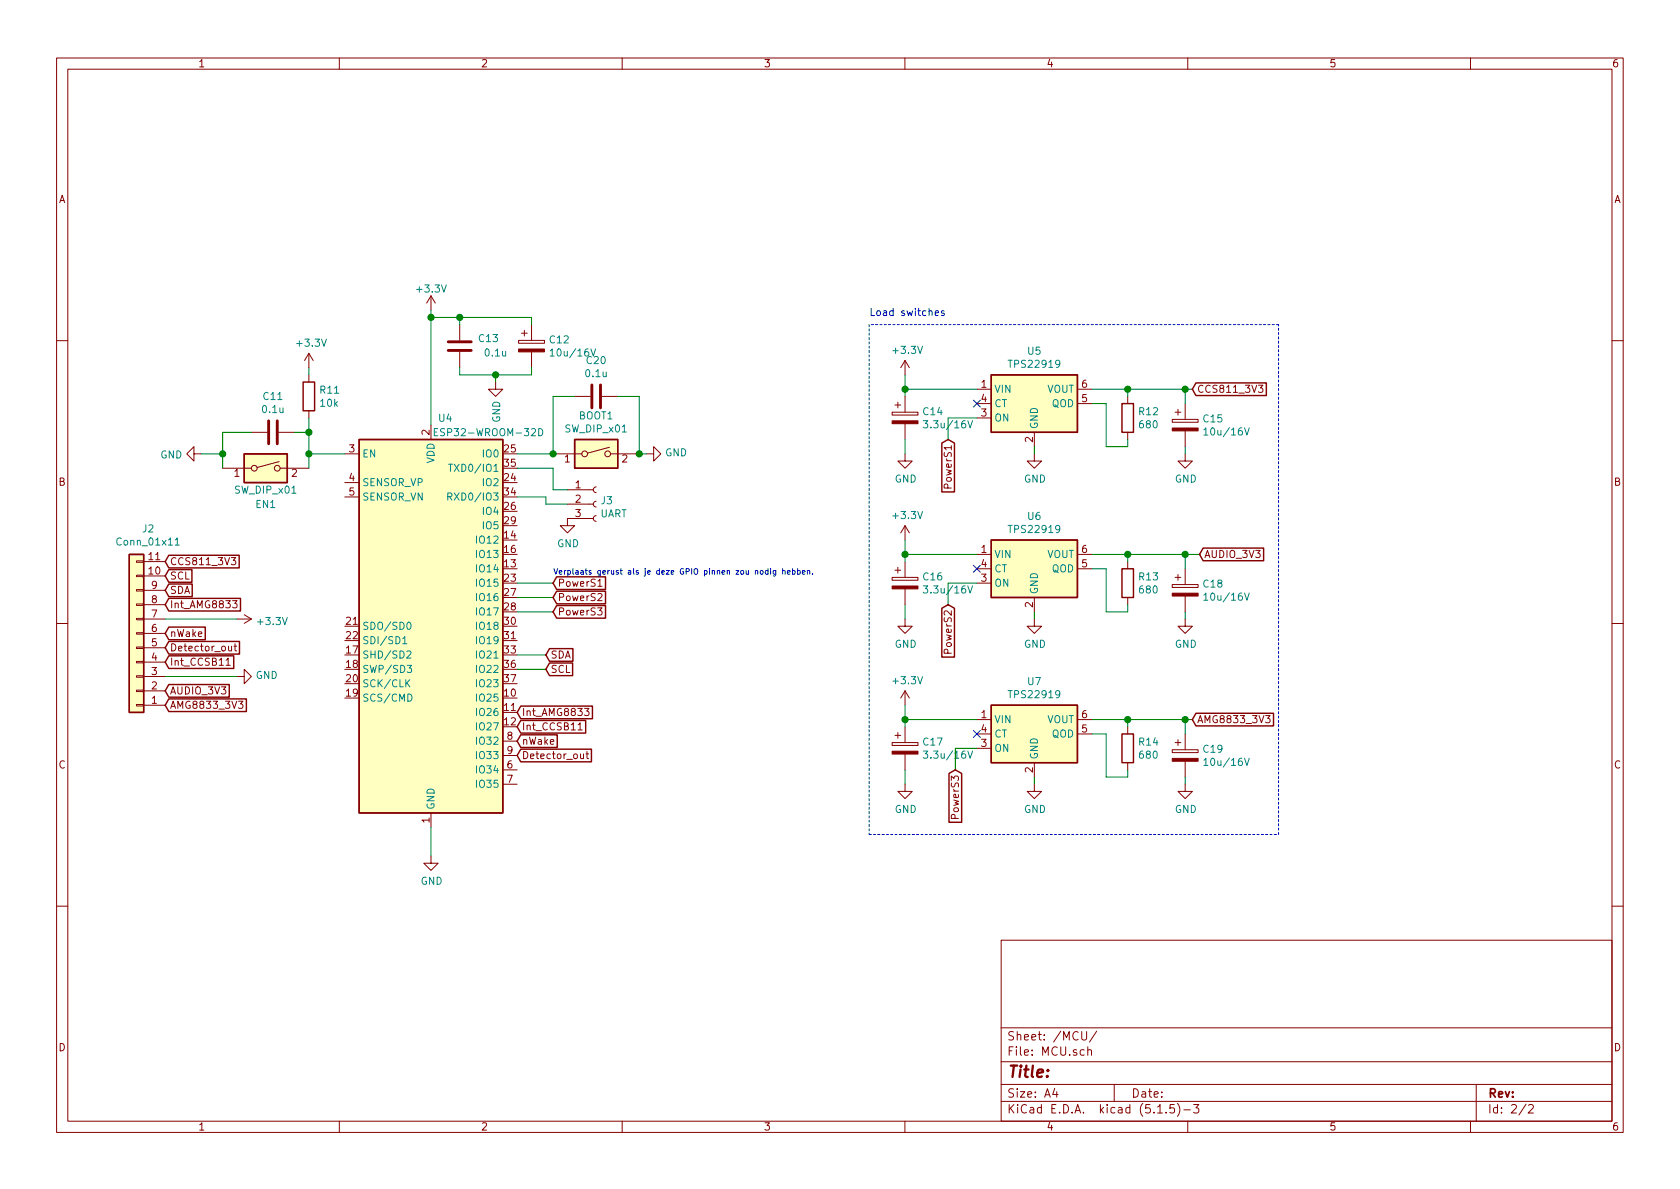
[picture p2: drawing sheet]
EESchema Schematic File Version 4
EELAYER 30 0
EELAYER END
$Descr A4 11693 8268
encoding utf-8
Sheet 2 2
Title ""
Date ""
Rev ""
Comp ""
Comment1 ""
Comment2 ""
Comment3 ""
Comment4 ""
$EndDescr
$Comp
L Power_Management:TPS22917DBV U5
U 1 1
P 7200 2800
F 0 "U5" H 7200 3167 50  0000 C CNN
F 1 "TPS22919" H 7200 3076 50  0000 C CNN
F 2 "Package_TO_SOT_SMD:SOT-363_SC-70-6" H 7200 3300 50  0001 C CNN
F 3 "http://www.ti.com/lit/ds/symlink/tps22917.pdf" H 7250 2100 50  0001 C CNN
	1    7200 2800
	1    0    0    -1  
$EndComp
$Comp
L power:GND #PWR040
U 1 1
P 7200 3150
F 0 "#PWR040" H 7200 2900 50  0001 C CNN
F 1 "GND" H 7205 2977 50  0000 C CNN
F 2 "" H 7200 3150 50  0001 C CNN
F 3 "" H 7200 3150 50  0001 C CNN
	1    7200 3150
	1    0    0    -1  
$EndComp
Wire Wire Line
	7200 3150 7200 3100
$Comp
L Device:R R12
U 1 1
P 7850 2900
F 0 "R12" H 7920 2946 50  0000 L CNN
F 1 "680" H 7920 2855 50  0000 L CNN
F 2 "Resistor_SMD:R_1206_3216Metric_Pad1.42x1.75mm_HandSolder" V 7780 2900 50  0001 C CNN
F 3 "~" H 7850 2900 50  0001 C CNN
	1    7850 2900
	1    0    0    -1  
$EndComp
Wire Wire Line
	7600 2700 7850 2700
Wire Wire Line
	7850 2700 7850 2750
Wire Wire Line
	7850 3050 7850 3100
Wire Wire Line
	7850 3100 7700 3100
Wire Wire Line
	7700 3100 7700 2800
Wire Wire Line
	7700 2800 7600 2800
$Comp
L power:+3.3V #PWR?
U 1 1
P 6300 2600
AR Path="/5E60BCC8" Ref="#PWR?"  Part="1" 
AR Path="/5E6059B5/5E60BCC8" Ref="#PWR038"  Part="1" 
F 0 "#PWR038" H 6300 2450 50  0001 C CNN
F 1 "+3.3V" H 6315 2773 50  0000 C CNN
F 2 "" H 6300 2600 50  0001 C CNN
F 3 "" H 6300 2600 50  0001 C CNN
	1    6300 2600
	1    0    0    -1  
$EndComp
Wire Wire Line
	6300 2600 6300 2700
$Comp
L Device:CP C14
U 1 1
P 6300 2900
F 0 "C14" H 6418 2946 50  0000 L CNN
F 1 "3.3u/16V" H 6418 2855 50  0000 L CNN
F 2 "Capacitor_SMD:CP_Elec_4x5.4" H 6338 2750 50  0001 C CNN
F 3 "~" H 6300 2900 50  0001 C CNN
	1    6300 2900
	1    0    0    -1  
$EndComp
$Comp
L power:GND #PWR039
U 1 1
P 6300 3150
F 0 "#PWR039" H 6300 2900 50  0001 C CNN
F 1 "GND" H 6305 2977 50  0000 C CNN
F 2 "" H 6300 3150 50  0001 C CNN
F 3 "" H 6300 3150 50  0001 C CNN
	1    6300 3150
	1    0    0    -1  
$EndComp
Wire Wire Line
	6300 3150 6300 3050
Wire Wire Line
	6300 2750 6300 2700
Connection ~ 6300 2700
$Comp
L Device:CP C15
U 1 1
P 8250 2950
F 0 "C15" H 8368 2996 50  0000 L CNN
F 1 "10u/16V" H 8368 2905 50  0000 L CNN
F 2 "Capacitor_SMD:CP_Elec_4x5.4" H 8288 2800 50  0001 C CNN
F 3 "~" H 8250 2950 50  0001 C CNN
	1    8250 2950
	1    0    0    -1  
$EndComp
$Comp
L power:GND #PWR041
U 1 1
P 8250 3150
F 0 "#PWR041" H 8250 2900 50  0001 C CNN
F 1 "GND" H 8255 2977 50  0000 C CNN
F 2 "" H 8250 3150 50  0001 C CNN
F 3 "" H 8250 3150 50  0001 C CNN
	1    8250 3150
	1    0    0    -1  
$EndComp
Wire Wire Line
	8250 3150 8250 3100
Wire Wire Line
	7850 2700 8250 2700
Wire Wire Line
	8250 2700 8250 2800
Connection ~ 7850 2700
Wire Wire Line
	6300 2700 6800 2700
NoConn ~ 6800 2800
$Comp
L RF_Module:ESP32-WROOM-32D U4
U 1 1
P 3000 4350
F 0 "U4" H 3100 5800 50  0000 C CNN
F 1 "ESP32-WROOM-32D" H 3400 5700 50  0000 C CNN
F 2 "RF_Module:ESP32-WROOM-32" H 3000 2850 50  0001 C CNN
F 3 "https://www.espressif.com/sites/default/files/documentation/esp32-wroom-32d_esp32-wroom-32u_datasheet_en.pdf" H 2700 4400 50  0001 C CNN
	1    3000 4350
	1    0    0    -1  
$EndComp
$Comp
L power:GND #PWR034
U 1 1
P 3000 5950
F 0 "#PWR034" H 3000 5700 50  0001 C CNN
F 1 "GND" H 3005 5777 50  0000 C CNN
F 2 "" H 3000 5950 50  0001 C CNN
F 3 "" H 3000 5950 50  0001 C CNN
	1    3000 5950
	1    0    0    -1  
$EndComp
$Comp
L power:+3.3V #PWR033
U 1 1
P 3000 2150
F 0 "#PWR033" H 3000 2000 50  0001 C CNN
F 1 "+3.3V" H 3000 2300 50  0000 C CNN
F 2 "" H 3000 2150 50  0001 C CNN
F 3 "" H 3000 2150 50  0001 C CNN
	1    3000 2150
	1    0    0    -1  
$EndComp
Wire Wire Line
	3000 5750 3000 5950
$Comp
L power:GND #PWR035
U 1 1
P 3450 2650
F 0 "#PWR035" H 3450 2400 50  0001 C CNN
F 1 "GND" V 3455 2522 50  0000 R CNN
F 2 "" H 3450 2650 50  0001 C CNN
F 3 "" H 3450 2650 50  0001 C CNN
	1    3450 2650
	1    0    0    -1  
$EndComp
$Comp
L Device:C C13
U 1 1
P 3200 2400
F 0 "C13" H 3400 2350 50  0000 C CNN
F 1 "0.1u" H 3450 2450 50  0000 C CNN
F 2 "Capacitor_SMD:C_1206_3216Metric_Pad1.42x1.75mm_HandSolder" H 3238 2250 50  0001 C CNN
F 3 "~" H 3200 2400 50  0001 C CNN
	1    3200 2400
	1    0    0    1   
$EndComp
$Comp
L power:+3.3V #PWR032
U 1 1
P 2150 2550
F 0 "#PWR032" H 2150 2400 50  0001 C CNN
F 1 "+3.3V" H 2165 2723 50  0000 C CNN
F 2 "" H 2150 2550 50  0001 C CNN
F 3 "" H 2150 2550 50  0001 C CNN
	1    2150 2550
	1    0    0    -1  
$EndComp
$Comp
L power:GND #PWR029
U 1 1
P 1400 3150
F 0 "#PWR029" H 1400 2900 50  0001 C CNN
F 1 "GND" V 1405 3022 50  0000 R CNN
F 2 "" H 1400 3150 50  0001 C CNN
F 3 "" H 1400 3150 50  0001 C CNN
	1    1400 3150
	0    1    1    0   
$EndComp
$Comp
L Device:C C11
U 1 1
P 1900 3000
F 0 "C11" V 1648 3000 50  0000 C CNN
F 1 "0.1u" V 1739 3000 50  0000 C CNN
F 2 "Capacitor_SMD:C_1206_3216Metric_Pad1.42x1.75mm_HandSolder" H 1938 2850 50  0001 C CNN
F 3 "~" H 1900 3000 50  0001 C CNN
	1    1900 3000
	0    1    1    0   
$EndComp
$Comp
L Device:R R11
U 1 1
P 2150 2750
F 0 "R11" H 2220 2796 50  0000 L CNN
F 1 "10k" H 2220 2705 50  0000 L CNN
F 2 "Resistor_SMD:R_1206_3216Metric_Pad1.42x1.75mm_HandSolder" V 2080 2750 50  0001 C CNN
F 3 "~" H 2150 2750 50  0001 C CNN
	1    2150 2750
	1    0    0    -1  
$EndComp
$Comp
L Switch:SW_DIP_x01 EN1
U 1 1
P 1850 3250
F 0 "EN1" H 1850 3000 50  0000 C CNN
F 1 "SW_DIP_x01" H 1850 3100 50  0000 C CNN
F 2 "Button_Switch_SMD:SW_Push_1P1T_NO_6x6mm_H9.5mm" H 1850 3250 50  0001 C CNN
F 3 "~" H 1850 3250 50  0001 C CNN
	1    1850 3250
	1    0    0    -1  
$EndComp
$Comp
L Switch:SW_DIP_x01 BOOT1
U 1 1
P 4150 3150
F 0 "BOOT1" H 4150 3417 50  0000 C CNN
F 1 "SW_DIP_x01" H 4150 3326 50  0000 C CNN
F 2 "Button_Switch_SMD:SW_Push_1P1T_NO_6x6mm_H9.5mm" H 4150 3150 50  0001 C CNN
F 3 "~" H 4150 3150 50  0001 C CNN
	1    4150 3150
	1    0    0    -1  
$EndComp
Wire Wire Line
	2400 3150 2150 3150
Wire Wire Line
	2150 3150 2150 3250
Wire Wire Line
	2150 3150 2150 3000
Connection ~ 2150 3150
Wire Wire Line
	2050 3000 2150 3000
Connection ~ 2150 3000
Wire Wire Line
	2150 3000 2150 2900
Wire Wire Line
	1750 3000 1550 3000
Wire Wire Line
	1550 3000 1550 3150
Wire Wire Line
	1550 3150 1400 3150
Connection ~ 1550 3150
Wire Wire Line
	1550 3150 1550 3250
Wire Wire Line
	2150 2600 2150 2550
$Comp
L power:GND #PWR037
U 1 1
P 4500 3150
F 0 "#PWR037" H 4500 2900 50  0001 C CNN
F 1 "GND" V 4505 3022 50  0000 R CNN
F 2 "" H 4500 3150 50  0001 C CNN
F 3 "" H 4500 3150 50  0001 C CNN
	1    4500 3150
	0    -1   -1   0   
$EndComp
Wire Wire Line
	4500 3150 4450 3150
Wire Wire Line
	3850 3150 3600 3150
$Comp
L Connector:Conn_01x03_Female J3
U 1 1
P 4150 3500
F 0 "J3" H 4178 3526 50  0000 L CNN
F 1 "UART" H 4178 3435 50  0000 L CNN
F 2 "Connector_PinHeader_2.54mm:PinHeader_1x03_P2.54mm_Vertical" H 4150 3500 50  0001 C CNN
F 3 "~" H 4150 3500 50  0001 C CNN
	1    4150 3500
	1    0    0    -1  
$EndComp
Wire Wire Line
	3600 3250 3850 3250
Wire Wire Line
	3850 3250 3850 3400
Wire Wire Line
	3850 3400 3950 3400
Wire Wire Line
	3600 3450 3800 3450
Wire Wire Line
	3800 3450 3800 3500
Wire Wire Line
	3800 3500 3950 3500
$Comp
L power:GND #PWR036
U 1 1
P 3950 3600
F 0 "#PWR036" H 3950 3350 50  0001 C CNN
F 1 "GND" H 3955 3427 50  0000 C CNN
F 2 "" H 3950 3600 50  0001 C CNN
F 3 "" H 3950 3600 50  0001 C CNN
	1    3950 3600
	1    0    0    -1  
$EndComp
Text GLabel 3800 4650 2    50   Input ~ 0
SCL
Text GLabel 3800 4550 2    50   Input ~ 0
SDA
Text GLabel 1150 4000 2    50   Input ~ 0
SDA
Text GLabel 1150 4100 2    50   Input ~ 0
SCL
Wire Wire Line
	3600 4550 3800 4550
Wire Wire Line
	3600 4650 3800 4650
$Comp
L power:+3.3V #PWR030
U 1 1
P 1650 4300
F 0 "#PWR030" H 1650 4150 50  0001 C CNN
F 1 "+3.3V" V 1665 4428 50  0000 L CNN
F 2 "" H 1650 4300 50  0001 C CNN
F 3 "" H 1650 4300 50  0001 C CNN
	1    1650 4300
	0    1    1    0   
$EndComp
$Comp
L power:GND #PWR031
U 1 1
P 1650 4700
F 0 "#PWR031" H 1650 4450 50  0001 C CNN
F 1 "GND" V 1655 4572 50  0000 R CNN
F 2 "" H 1650 4700 50  0001 C CNN
F 3 "" H 1650 4700 50  0001 C CNN
	1    1650 4700
	0    -1   -1   0   
$EndComp
Text GLabel 1150 4200 2    50   Input ~ 0
Int_AMG8833
Text GLabel 1150 4400 2    50   Input ~ 0
Int_CCSB11
Text GLabel 1150 4500 2    50   Input ~ 0
nWake
Text GLabel 1150 4600 2    50   Input ~ 0
Detector_out
Text GLabel 3600 4950 2    50   Input ~ 0
Int_AMG8833
Text GLabel 3600 5050 2    50   Input ~ 0
Int_CCSB11
Text GLabel 3600 5150 2    50   Input ~ 0
nWake
Text GLabel 3600 5250 2    50   Input ~ 0
Detector_out
$Comp
L Device:CP C12
U 1 1
P 3700 2400
F 0 "C12" H 3818 2446 50  0000 L CNN
F 1 "10u/16V" H 3818 2355 50  0000 L CNN
F 2 "Capacitor_SMD:CP_Elec_4x5.4" H 3738 2250 50  0001 C CNN
F 3 "~" H 3700 2400 50  0001 C CNN
	1    3700 2400
	1    0    0    -1  
$EndComp
Wire Wire Line
	3000 2150 3000 2200
Wire Wire Line
	3000 2200 3200 2200
Wire Wire Line
	3700 2200 3700 2250
Connection ~ 3000 2200
Wire Wire Line
	3000 2200 3000 2950
Wire Wire Line
	3200 2250 3200 2200
Connection ~ 3200 2200
Wire Wire Line
	3200 2200 3700 2200
Wire Wire Line
	3200 2550 3200 2600
Wire Wire Line
	3200 2600 3450 2600
Wire Wire Line
	3450 2600 3450 2650
Wire Wire Line
	3450 2600 3700 2600
Wire Wire Line
	3700 2600 3700 2550
Connection ~ 3450 2600
$Comp
L Power_Management:TPS22917DBV U6
U 1 1
P 7200 3950
F 0 "U6" H 7200 4317 50  0000 C CNN
F 1 "TPS22919" H 7200 4226 50  0000 C CNN
F 2 "Package_TO_SOT_SMD:SOT-363_SC-70-6" H 7200 4450 50  0001 C CNN
F 3 "http://www.ti.com/lit/ds/symlink/tps22917.pdf" H 7250 3250 50  0001 C CNN
	1    7200 3950
	1    0    0    -1  
$EndComp
$Comp
L power:GND #PWR047
U 1 1
P 7200 4300
F 0 "#PWR047" H 7200 4050 50  0001 C CNN
F 1 "GND" H 7205 4127 50  0000 C CNN
F 2 "" H 7200 4300 50  0001 C CNN
F 3 "" H 7200 4300 50  0001 C CNN
	1    7200 4300
	1    0    0    -1  
$EndComp
Wire Wire Line
	7200 4300 7200 4250
$Comp
L Device:R R13
U 1 1
P 7850 4050
F 0 "R13" H 7920 4096 50  0000 L CNN
F 1 "680" H 7920 4005 50  0000 L CNN
F 2 "Resistor_SMD:R_1206_3216Metric_Pad1.42x1.75mm_HandSolder" V 7780 4050 50  0001 C CNN
F 3 "~" H 7850 4050 50  0001 C CNN
	1    7850 4050
	1    0    0    -1  
$EndComp
Wire Wire Line
	7600 3850 7850 3850
Wire Wire Line
	7850 3850 7850 3900
Wire Wire Line
	7850 4200 7850 4250
Wire Wire Line
	7850 4250 7700 4250
Wire Wire Line
	7700 4250 7700 3950
Wire Wire Line
	7700 3950 7600 3950
$Comp
L power:+3.3V #PWR?
U 1 1
P 6300 3750
AR Path="/5E6D75D3" Ref="#PWR?"  Part="1" 
AR Path="/5E6059B5/5E6D75D3" Ref="#PWR043"  Part="1" 
F 0 "#PWR043" H 6300 3600 50  0001 C CNN
F 1 "+3.3V" H 6315 3923 50  0000 C CNN
F 2 "" H 6300 3750 50  0001 C CNN
F 3 "" H 6300 3750 50  0001 C CNN
	1    6300 3750
	1    0    0    -1  
$EndComp
Wire Wire Line
	6300 3750 6300 3850
$Comp
L Device:CP C16
U 1 1
P 6300 4050
F 0 "C16" H 6418 4096 50  0000 L CNN
F 1 "3.3u/16V" H 6418 4005 50  0000 L CNN
F 2 "Capacitor_SMD:CP_Elec_4x5.4" H 6338 3900 50  0001 C CNN
F 3 "~" H 6300 4050 50  0001 C CNN
	1    6300 4050
	1    0    0    -1  
$EndComp
$Comp
L power:GND #PWR044
U 1 1
P 6300 4300
F 0 "#PWR044" H 6300 4050 50  0001 C CNN
F 1 "GND" H 6305 4127 50  0000 C CNN
F 2 "" H 6300 4300 50  0001 C CNN
F 3 "" H 6300 4300 50  0001 C CNN
	1    6300 4300
	1    0    0    -1  
$EndComp
Wire Wire Line
	6300 4300 6300 4200
Wire Wire Line
	6300 3900 6300 3850
Connection ~ 6300 3850
$Comp
L Device:CP C18
U 1 1
P 8250 4100
F 0 "C18" H 8368 4146 50  0000 L CNN
F 1 "10u/16V" H 8368 4055 50  0000 L CNN
F 2 "Capacitor_SMD:CP_Elec_4x5.4" H 8288 3950 50  0001 C CNN
F 3 "~" H 8250 4100 50  0001 C CNN
	1    8250 4100
	1    0    0    -1  
$EndComp
$Comp
L power:GND #PWR049
U 1 1
P 8250 4300
F 0 "#PWR049" H 8250 4050 50  0001 C CNN
F 1 "GND" H 8255 4127 50  0000 C CNN
F 2 "" H 8250 4300 50  0001 C CNN
F 3 "" H 8250 4300 50  0001 C CNN
	1    8250 4300
	1    0    0    -1  
$EndComp
Wire Wire Line
	8250 4300 8250 4250
Wire Wire Line
	7850 3850 8250 3850
Wire Wire Line
	8250 3850 8250 3950
Connection ~ 7850 3850
Wire Wire Line
	6300 3850 6800 3850
NoConn ~ 6800 3950
$Comp
L Power_Management:TPS22917DBV U7
U 1 1
P 7200 5100
F 0 "U7" H 7200 5467 50  0000 C CNN
F 1 "TPS22919" H 7200 5376 50  0000 C CNN
F 2 "Package_TO_SOT_SMD:SOT-363_SC-70-6" H 7200 5600 50  0001 C CNN
F 3 "http://www.ti.com/lit/ds/symlink/tps22917.pdf" H 7250 4400 50  0001 C CNN
	1    7200 5100
	1    0    0    -1  
$EndComp
$Comp
L power:GND #PWR048
U 1 1
P 7200 5450
F 0 "#PWR048" H 7200 5200 50  0001 C CNN
F 1 "GND" H 7205 5277 50  0000 C CNN
F 2 "" H 7200 5450 50  0001 C CNN
F 3 "" H 7200 5450 50  0001 C CNN
	1    7200 5450
	1    0    0    -1  
$EndComp
Wire Wire Line
	7200 5450 7200 5400
$Comp
L Device:R R14
U 1 1
P 7850 5200
F 0 "R14" H 7920 5246 50  0000 L CNN
F 1 "680" H 7920 5155 50  0000 L CNN
F 2 "Resistor_SMD:R_1206_3216Metric_Pad1.42x1.75mm_HandSolder" V 7780 5200 50  0001 C CNN
F 3 "~" H 7850 5200 50  0001 C CNN
	1    7850 5200
	1    0    0    -1  
$EndComp
Wire Wire Line
	7600 5000 7850 5000
Wire Wire Line
	7850 5000 7850 5050
Wire Wire Line
	7850 5350 7850 5400
Wire Wire Line
	7850 5400 7700 5400
Wire Wire Line
	7700 5400 7700 5100
Wire Wire Line
	7700 5100 7600 5100
$Comp
L power:+3.3V #PWR?
U 1 1
P 6300 4900
AR Path="/5E6D9AA5" Ref="#PWR?"  Part="1" 
AR Path="/5E6059B5/5E6D9AA5" Ref="#PWR045"  Part="1" 
F 0 "#PWR045" H 6300 4750 50  0001 C CNN
F 1 "+3.3V" H 6315 5073 50  0000 C CNN
F 2 "" H 6300 4900 50  0001 C CNN
F 3 "" H 6300 4900 50  0001 C CNN
	1    6300 4900
	1    0    0    -1  
$EndComp
Wire Wire Line
	6300 4900 6300 5000
$Comp
L Device:CP C17
U 1 1
P 6300 5200
F 0 "C17" H 6418 5246 50  0000 L CNN
F 1 "3.3u/16V" H 6418 5155 50  0000 L CNN
F 2 "Capacitor_SMD:CP_Elec_4x5.4" H 6338 5050 50  0001 C CNN
F 3 "~" H 6300 5200 50  0001 C CNN
	1    6300 5200
	1    0    0    -1  
$EndComp
$Comp
L power:GND #PWR046
U 1 1
P 6300 5450
F 0 "#PWR046" H 6300 5200 50  0001 C CNN
F 1 "GND" H 6305 5277 50  0000 C CNN
F 2 "" H 6300 5450 50  0001 C CNN
F 3 "" H 6300 5450 50  0001 C CNN
	1    6300 5450
	1    0    0    -1  
$EndComp
Wire Wire Line
	6300 5450 6300 5350
Wire Wire Line
	6300 5050 6300 5000
Connection ~ 6300 5000
$Comp
L Device:CP C19
U 1 1
P 8250 5250
F 0 "C19" H 8368 5296 50  0000 L CNN
F 1 "10u/16V" H 8368 5205 50  0000 L CNN
F 2 "Capacitor_SMD:CP_Elec_4x5.4" H 8288 5100 50  0001 C CNN
F 3 "~" H 8250 5250 50  0001 C CNN
	1    8250 5250
	1    0    0    -1  
$EndComp
$Comp
L power:GND #PWR050
U 1 1
P 8250 5450
F 0 "#PWR050" H 8250 5200 50  0001 C CNN
F 1 "GND" H 8255 5277 50  0000 C CNN
F 2 "" H 8250 5450 50  0001 C CNN
F 3 "" H 8250 5450 50  0001 C CNN
	1    8250 5450
	1    0    0    -1  
$EndComp
Wire Wire Line
	8250 5450 8250 5400
Wire Wire Line
	7850 5000 8250 5000
Wire Wire Line
	8250 5000 8250 5100
Connection ~ 7850 5000
Wire Wire Line
	6300 5000 6800 5000
NoConn ~ 6800 5100
Wire Notes Line
	6050 2250 6050 5800
Wire Notes Line
	6050 5800 8900 5800
Wire Notes Line
	8900 5800 8900 2250
Wire Notes Line
	8900 2250 6050 2250
Text Notes 6050 2200 0    50   ~ 0
Load switches
Text GLabel 3850 4050 2    50   Input ~ 0
PowerS1
Text GLabel 3850 4150 2    50   Input ~ 0
PowerS2
Text GLabel 3850 4250 2    50   Input ~ 0
PowerS3
Wire Wire Line
	3600 4250 3850 4250
Wire Wire Line
	3850 4150 3600 4150
Wire Wire Line
	3600 4050 3850 4050
Text Notes 3850 4000 0    39   ~ 0
Verplaats gerust als je deze GPIO pinnen zou nodig hebben.\n
Text GLabel 6600 3050 3    50   Input ~ 0
PowerS1
Wire Wire Line
	6600 3050 6600 2900
Wire Wire Line
	6600 2900 6800 2900
Text GLabel 6600 4200 3    50   Input ~ 0
PowerS2
Wire Wire Line
	6600 4200 6600 4050
Wire Wire Line
	6600 4050 6800 4050
Text GLabel 6650 5350 3    50   Input ~ 0
PowerS3
Wire Wire Line
	6650 5350 6650 5200
Wire Wire Line
	6650 5200 6800 5200
$Comp
L Connector_Generic:Conn_01x11 J2
U 1 1
P 950 4400
F 0 "J2" H 868 3675 50  0000 C CNN
F 1 "Conn_01x11" H 868 3766 50  0000 C CNN
F 2 "Connector_PinHeader_2.54mm:PinHeader_1x11_P2.54mm_Vertical" H 950 4400 50  0001 C CNN
F 3 "~" H 950 4400 50  0001 C CNN
	1    950  4400
	-1   0    0    1   
$EndComp
Wire Wire Line
	1650 4700 1150 4700
Wire Wire Line
	1150 4300 1650 4300
Text GLabel 1150 4800 2    50   Input ~ 0
AUDIO_3V3
Text GLabel 1150 4900 2    50   Input ~ 0
AMG8833_3V3
Text GLabel 1150 3900 2    50   Input ~ 0
CCS811_3V3
Text GLabel 8300 2700 2    50   Input ~ 0
CCS811_3V3
Text GLabel 8350 3850 2    50   Input ~ 0
AUDIO_3V3
Text GLabel 8300 5000 2    50   Input ~ 0
AMG8833_3V3
Wire Wire Line
	8300 5000 8250 5000
Connection ~ 8250 5000
Wire Wire Line
	8250 3850 8350 3850
Connection ~ 8250 3850
Wire Wire Line
	8250 2700 8300 2700
Connection ~ 8250 2700
$Comp
L Device:C C20
U 1 1
P 4150 2750
F 0 "C20" V 3898 2750 50  0000 C CNN
F 1 "0.1u" V 3989 2750 50  0000 C CNN
F 2 "Capacitor_SMD:C_1206_3216Metric_Pad1.42x1.75mm_HandSolder" H 4188 2600 50  0001 C CNN
F 3 "~" H 4150 2750 50  0001 C CNN
	1    4150 2750
	0    1    1    0   
$EndComp
Wire Wire Line
	4450 3150 4450 2750
Wire Wire Line
	4450 2750 4300 2750
Connection ~ 4450 3150
Wire Wire Line
	4000 2750 3850 2750
Wire Wire Line
	3850 2750 3850 3150
Connection ~ 3850 3150
$EndSCHEMATC
